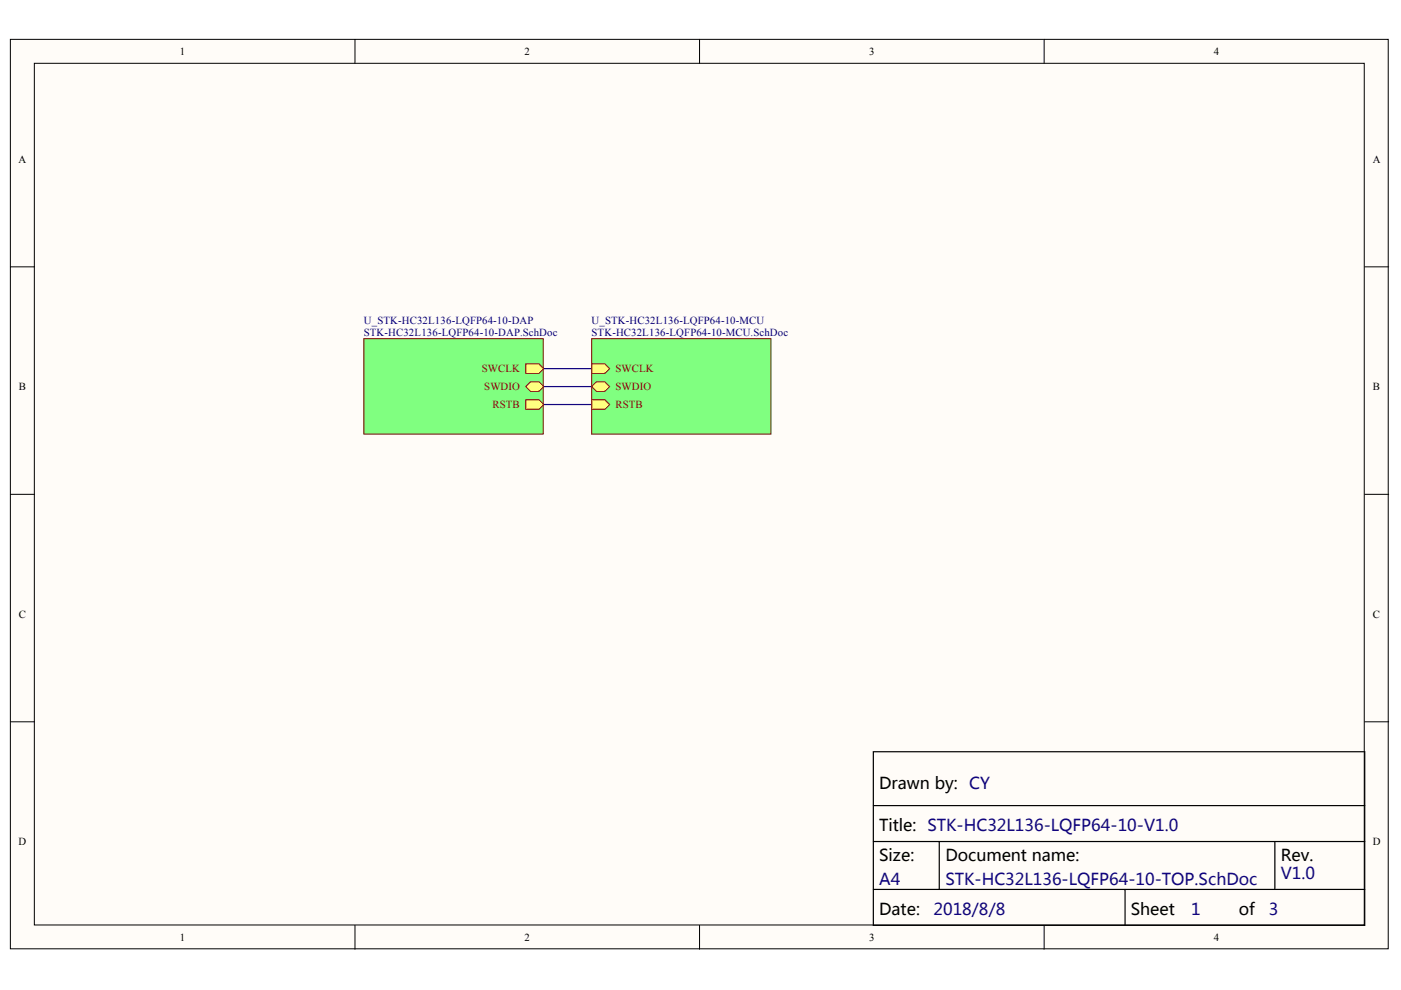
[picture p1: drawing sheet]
<svg xmlns="http://www.w3.org/2000/svg" width="297mm" height="210mm" viewBox="0 0 297 210" stroke-linecap="round" stroke-linejoin="round" font-family="sans-serif">
<g fill="#fffcf8" stroke="#000" stroke-width=".21">
<path d="M2.2 8.3h292.1v192.9h-292.1z"/>
<path d="M7.3 13.4h281.9v182.7h-281.9z"/>
</g>
<path d="M75.3 8.3v5.1M148.3 8.3v5.1M221.4 8.3v5.1M2.2 56.6h5.1M289.4 56.6h5M2.2 104.8h5.1M289.4 104.8h5M2.2 153h5.1M289.4 153h5M75.3 196.2v5.1M148.3 196.2v5.1M221.4 196.2v5.1" fill="none" stroke="#000" stroke-width=".21"/>
<path d="M185.2 159.4h104.2v36.8h-104.2zM185.2 170.8h104.2M185.2 178.4h104.2M199.1 178.4v10.2M270.3 178.4v10.2M185.2 188.6h104.2M238.5 188.6v7.6" fill="none" stroke="#000" stroke-width=".25"/>
<path d="M115.3 78.2h10.1M115.3 82h10.1M115.3 85.8h10.1" fill="none" stroke="#000080" stroke-width=".25"/>
<path d="M77.1 71.8h38.1v20.2h-38.1z" fill="#80ff80" stroke="#800000" stroke-width=".21"/>
<path d="M111.5 77.1h2.8l1 1.1-1 1h-2.8z" fill-rule="evenodd" fill="#ffff80"/>
<path d="M111.5 77.1h2.8l1 1.1-1 1h-2.8z" fill="none" stroke="#800000" stroke-width=".21"/>
<path d="M111.5 82l1-1.1h1.8l1 1.1-1 1h-1.8z" fill-rule="evenodd" fill="#ffff80"/>
<path d="M111.5 82l1-1.1h1.8l1 1.1-1 1h-1.8z" fill="none" stroke="#800000" stroke-width=".21"/>
<path d="M111.5 84.8h2.8l1 1-1 1h-2.8z" fill-rule="evenodd" fill="#ffff80"/>
<path d="M111.5 84.8h2.8l1 1-1 1h-2.8z" fill="none" stroke="#800000" stroke-width=".21"/>
<path d="M125.4 71.8h38.1v20.2h-38.1z" fill="#80ff80" stroke="#800000" stroke-width=".21"/>
<path d="M125.4 84.8h2.8l1.1 1-1.1 1h-2.8z" fill-rule="evenodd" fill="#ffff80"/>
<path d="M125.4 84.8h2.8l1.1 1-1.1 1h-2.8z" fill="none" stroke="#800000" stroke-width=".21"/>
<path d="M125.4 77.1h2.8l1.1 1.1-1.1 1h-2.8z" fill-rule="evenodd" fill="#ffff80"/>
<path d="M125.4 77.1h2.8l1.1 1.1-1.1 1h-2.8z" fill="none" stroke="#800000" stroke-width=".21"/>
<path d="M125.4 82l1.1-1.1h1.7l1.1 1.1-1.1 1h-1.7z" fill-rule="evenodd" fill="#ffff80"/>
<path d="M125.4 82l1.1-1.1h1.7l1.1 1.1-1.1 1h-1.7z" fill="none" stroke="#800000" stroke-width=".21"/>
<g font-size="3.5">
<text x="186.4" y="167.4">Drawn by: CY</text>
<text x="186.4" y="176.3">Title: STK-HC32L136-LQFP64-10-V1.0</text>
<text x="186.4" y="182.6">Size:</text>
<text x="200.4" y="182.6">Document name:</text>
<text x="271.6" y="182.6">Rev.</text>
<text x="186.4" y="194">Date:</text>
<text x="239.8" y="194">Sheet</text>
<text x="262.7" y="194">of</text>
</g>
<g font-size="3.5" fill="#11037f">
<text x="186.4" y="187.7">A4</text>
<text x="200.4" y="187.7">STK-HC32L136-LQFP64-10-TOP.SchDoc</text>
<text x="271.6" y="186.4">V1.0</text>
<text x="197.9" y="194">2018/8/8</text>
<text x="252.5" y="194">1</text>
<text x="269" y="194">3</text>
</g>
<g font-size="2.3">
<text x="38.1" y="11.7">1</text>
<text x="111.2" y="11.7">2</text>
<text x="184.3" y="11.7">3</text>
<text x="257.4" y="11.7">4</text>
<text x="3.9" y="34.5">A</text>
<text x="291.1" y="34.5">A</text>
<text x="4" y="82.7">B</text>
<text x="291.1" y="82.7">B</text>
<text x="4" y="131">C</text>
<text x="291.1" y="131">C</text>
<text x="3.9" y="179.2">D</text>
<text x="291.1" y="179.2">D</text>
<text x="38.1" y="199.5">1</text>
<text x="111.2" y="199.5">2</text>
<text x="184.3" y="199.5">3</text>
<text x="257.4" y="199.5">4</text>
</g>
<g font-size="2.3" fill="#000080">
<text x="77.1" y="68.8">U_STK-HC32L136-LQFP64-10-DAP</text>
<text x="77.1" y="71.3">STK-HC32L136-LQFP64-10-DAP.SchDoc</text>
<text x="125.4" y="68.8">U_STK-HC32L136-LQFP64-10-MCU</text>
<text x="125.4" y="71.3">STK-HC32L136-LQFP64-10-MCU.SchDoc</text>
</g>
<g font-size="2.3" fill="#800000">
<text x="102.2" y="78.9">SWCLK</text>
<text x="102.7" y="82.7">SWDIO</text>
<text x="130.5" y="78.9">SWCLK</text>
<text x="130.5" y="82.7">SWDIO</text>
<text x="104.4" y="86.5">RSTB</text>
<text x="130.5" y="86.5">RSTB</text>
</g>
</svg>
